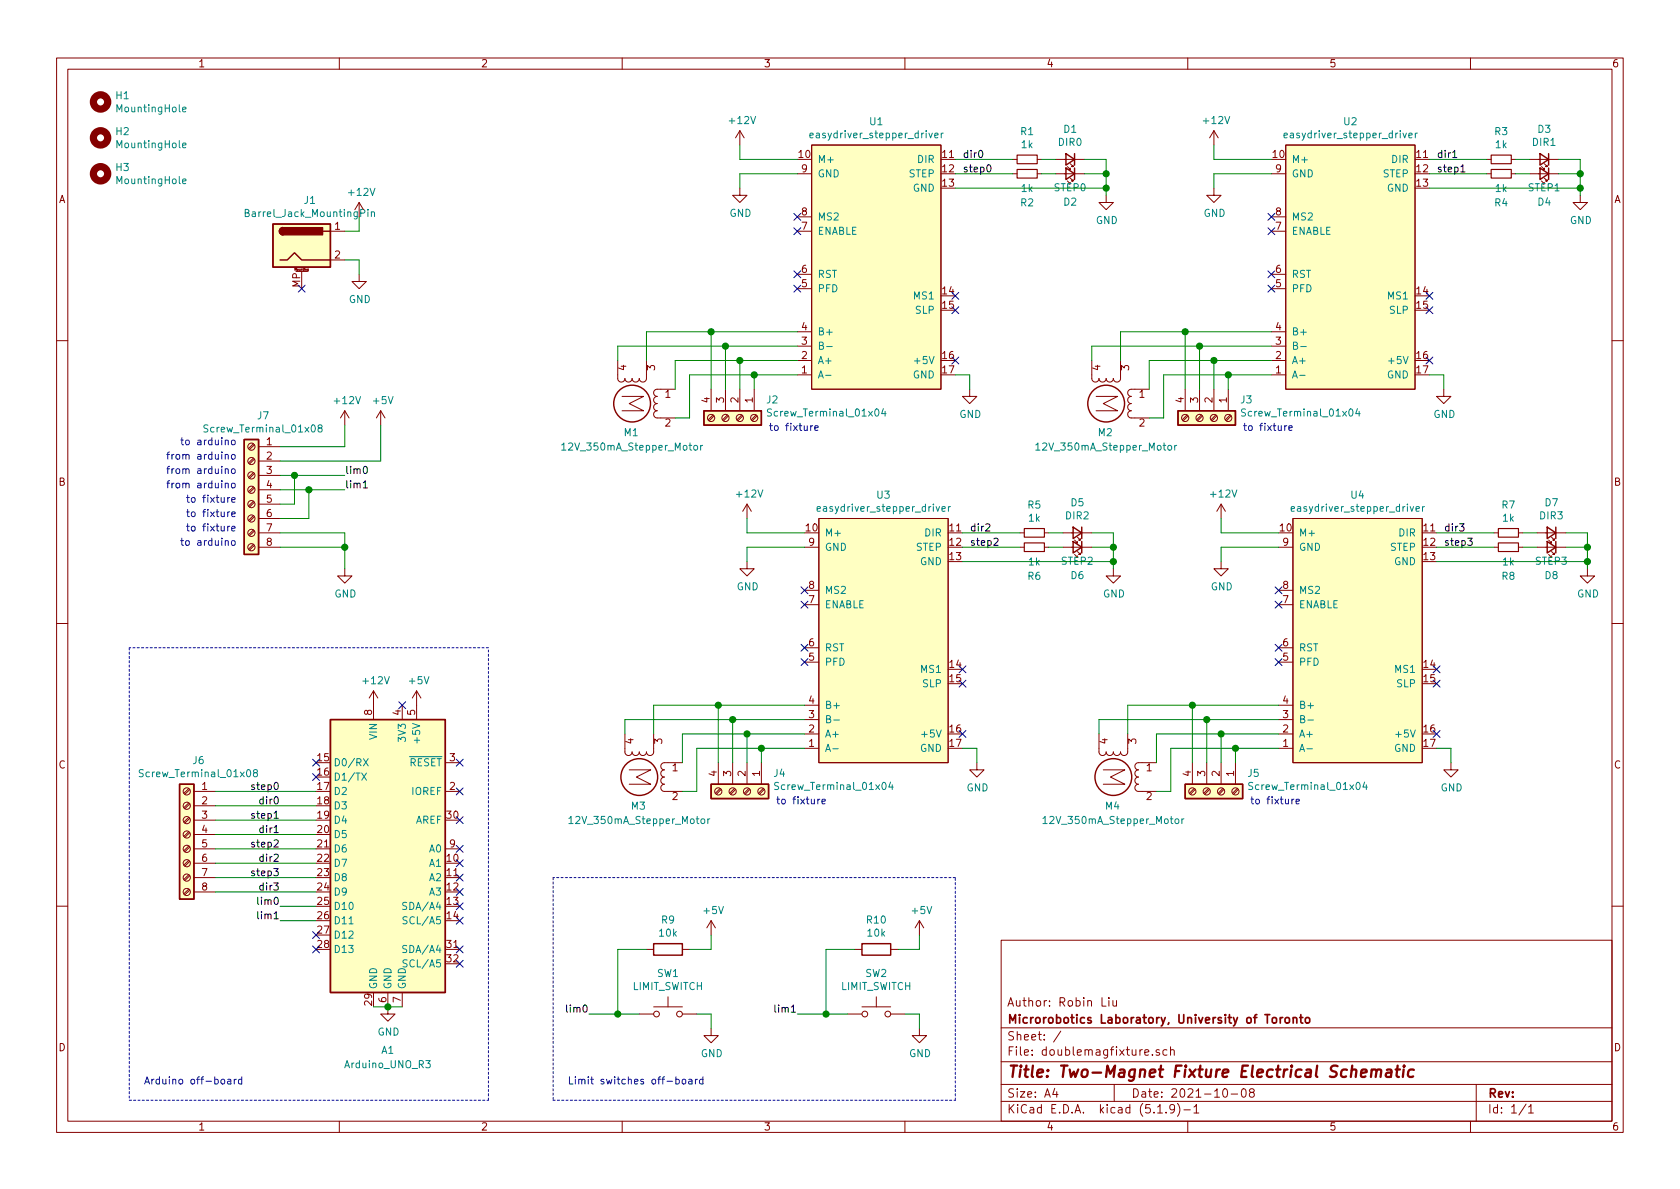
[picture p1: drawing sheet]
EESchema Schematic File Version 4
EELAYER 30 0
EELAYER END
$Descr A4 11693 8268
encoding utf-8
Sheet 1 1
Title "Two-Magnet Fixture Electrical Schematic"
Date "2021-10-08"
Rev ""
Comp "Microrobotics Laboratory, University of Toronto"
Comment1 "Author: Robin Liu"
Comment2 ""
Comment3 ""
Comment4 ""
$EndDescr
Wire Wire Line
	2400 1600 2500 1600
Wire Wire Line
	2500 1600 2500 1500
$Comp
L power:+12V #PWR07
U 1 1
P 2500 1500
F 0 "#PWR07" H 2500 1350 50  0001 C CNN
F 1 "+12V" H 2515 1673 50  0000 C CNN
F 2 "" H 2500 1500 50  0001 C CNN
F 3 "" H 2500 1500 50  0001 C CNN
	1    2500 1500
	1    0    0    -1  
$EndComp
Wire Wire Line
	2400 1800 2500 1800
Wire Wire Line
	2500 1800 2500 1900
$Comp
L power:GND #PWR08
U 1 1
P 2500 1900
F 0 "#PWR08" H 2500 1650 50  0001 C CNN
F 1 "GND" H 2505 1727 50  0000 C CNN
F 2 "" H 2500 1900 50  0001 C CNN
F 3 "" H 2500 1900 50  0001 C CNN
	1    2500 1900
	1    0    0    -1  
$EndComp
$Comp
L power:+12V #PWR017
U 1 1
P 2600 4900
F 0 "#PWR017" H 2600 4750 50  0001 C CNN
F 1 "+12V" H 2615 5073 50  0000 C CNN
F 2 "" H 2600 4900 50  0001 C CNN
F 3 "" H 2600 4900 50  0001 C CNN
	1    2600 4900
	1    0    0    -1  
$EndComp
$Comp
L power:GND #PWR023
U 1 1
P 2700 7000
F 0 "#PWR023" H 2700 6750 50  0001 C CNN
F 1 "GND" H 2705 6827 50  0000 C CNN
F 2 "" H 2700 7000 50  0001 C CNN
F 3 "" H 2700 7000 50  0001 C CNN
	1    2700 7000
	1    0    0    -1  
$EndComp
Text Label 1950 5500 2    50   ~ 0
step0
Text Label 1950 5600 2    50   ~ 0
dir0
Text Label 1950 5700 2    50   ~ 0
step1
Text Label 1950 5800 2    50   ~ 0
dir1
Text Label 1950 5900 2    50   ~ 0
step2
Text Label 1950 6000 2    50   ~ 0
dir2
Text Label 1950 6100 2    50   ~ 0
step3
Text Label 1950 6200 2    50   ~ 0
dir3
Text Label 1950 6300 2    50   ~ 0
lim0
Text Label 1950 6400 2    50   ~ 0
lim1
$Comp
L MCU_Module:Arduino_UNO_R3 A1
U 1 1
P 2700 5900
F 0 "A1" H 2700 4500 50  0000 C CNN
F 1 "Arduino_UNO_R3" H 2700 4400 50  0000 C CNN
F 2 "" H 2700 5900 50  0001 C CIN
F 3 "https://www.arduino.cc/en/Main/arduinoBoardUno" H 2700 5900 50  0001 C CNN
	1    2700 5900
	1    0    0    -1  
$EndComp
Wire Wire Line
	2600 7000 2700 7000
Connection ~ 2700 7000
$Comp
L Motor:Stepper_Motor_bipolar M1
U 1 1
P 4400 2800
F 0 "M1" V 4600 2850 50  0000 R CNN
F 1 "12V_350mA_Stepper_Motor" V 4700 3300 50  0000 R CNN
F 2 "" H 4410 2790 50  0001 C CNN
F 3 "http://www.infineon.com/dgdl/Application-Note-TLE8110EE_driving_UniPolarStepperMotor_V1.1.pdf?fileId=db3a30431be39b97011be5d0aa0a00b0" H 4410 2790 50  0001 C CNN
	1    4400 2800
	0    1    1    0   
$EndComp
Text Label 6700 1100 0    50   ~ 0
dir0
Text Label 6700 1200 0    50   ~ 0
step0
$Comp
L Device:R_Small R1
U 1 1
P 7150 1100
F 0 "R1" V 6954 1100 50  0000 C CNN
F 1 "1k" V 7045 1100 50  0000 C CNN
F 2 "Resistor_THT:R_Axial_DIN0207_L6.3mm_D2.5mm_P10.16mm_Horizontal" H 7150 1100 50  0001 C CNN
F 3 "~" H 7150 1100 50  0001 C CNN
	1    7150 1100
	0    1    1    0   
$EndComp
$Comp
L Device:LED_Small D1
U 1 1
P 7450 1100
F 0 "D1" H 7450 893 50  0000 C CNN
F 1 "DIR0" H 7450 984 50  0000 C CNN
F 2 "LED_THT:LED_D5.0mm" V 7450 1100 50  0001 C CNN
F 3 "~" V 7450 1100 50  0001 C CNN
	1    7450 1100
	-1   0    0    1   
$EndComp
Wire Wire Line
	7350 1100 7250 1100
$Comp
L power:GND #PWR05
U 1 1
P 7700 1350
F 0 "#PWR05" H 7700 1100 50  0001 C CNN
F 1 "GND" H 7705 1177 50  0000 C CNN
F 2 "" H 7700 1350 50  0001 C CNN
F 3 "" H 7700 1350 50  0001 C CNN
	1    7700 1350
	1    0    0    -1  
$EndComp
Wire Wire Line
	6650 1200 7050 1200
Wire Wire Line
	6650 1100 7050 1100
$Comp
L Device:LED_Small D2
U 1 1
P 7450 1200
F 0 "D2" H 7450 1400 50  0000 C CNN
F 1 "STEP0" H 7450 1300 50  0000 C CNN
F 2 "LED_THT:LED_D5.0mm" V 7450 1200 50  0001 C CNN
F 3 "~" V 7450 1200 50  0001 C CNN
	1    7450 1200
	-1   0    0    1   
$EndComp
Wire Wire Line
	7350 1200 7250 1200
Wire Wire Line
	7550 1100 7700 1100
Wire Wire Line
	7700 1100 7700 1200
$Comp
L Switch:SW_Push SW1
U 1 1
P 4650 7050
F 0 "SW1" H 4650 7335 50  0000 C CNN
F 1 "LIMIT_SWITCH" H 4650 7244 50  0000 C CNN
F 2 "" H 4650 7250 50  0001 C CNN
F 3 "~" H 4650 7250 50  0001 C CNN
	1    4650 7050
	1    0    0    -1  
$EndComp
$Comp
L Device:R R9
U 1 1
P 4650 6600
F 0 "R9" V 4443 6600 50  0000 C CNN
F 1 "10k" V 4534 6600 50  0000 C CNN
F 2 "Resistor_THT:R_Axial_DIN0207_L6.3mm_D2.5mm_P10.16mm_Horizontal" V 4580 6600 50  0001 C CNN
F 3 "~" H 4650 6600 50  0001 C CNN
	1    4650 6600
	0    1    1    0   
$EndComp
Text Label 4100 7050 2    50   ~ 0
lim0
Wire Wire Line
	4450 7050 4300 7050
Wire Wire Line
	4800 6600 4950 6600
Wire Wire Line
	4950 6600 4950 6500
$Comp
L power:+5V #PWR021
U 1 1
P 4950 6500
F 0 "#PWR021" H 4950 6350 50  0001 C CNN
F 1 "+5V" H 4965 6673 50  0000 C CNN
F 2 "" H 4950 6500 50  0001 C CNN
F 3 "" H 4950 6500 50  0001 C CNN
	1    4950 6500
	1    0    0    -1  
$EndComp
Wire Wire Line
	4500 6600 4300 6600
Wire Wire Line
	4300 6600 4300 7050
Connection ~ 4300 7050
Wire Wire Line
	4300 7050 4100 7050
Wire Wire Line
	4850 7050 4950 7050
Wire Wire Line
	4950 7050 4950 7150
$Comp
L power:GND #PWR024
U 1 1
P 4950 7150
F 0 "#PWR024" H 4950 6900 50  0001 C CNN
F 1 "GND" H 4955 6977 50  0000 C CNN
F 2 "" H 4950 7150 50  0001 C CNN
F 3 "" H 4950 7150 50  0001 C CNN
	1    4950 7150
	1    0    0    -1  
$EndComp
$Comp
L Switch:SW_Push SW2
U 1 1
P 6100 7050
F 0 "SW2" H 6100 7335 50  0000 C CNN
F 1 "LIMIT_SWITCH" H 6100 7244 50  0000 C CNN
F 2 "" H 6100 7250 50  0001 C CNN
F 3 "~" H 6100 7250 50  0001 C CNN
	1    6100 7050
	1    0    0    -1  
$EndComp
$Comp
L Device:R R10
U 1 1
P 6100 6600
F 0 "R10" V 5893 6600 50  0000 C CNN
F 1 "10k" V 5984 6600 50  0000 C CNN
F 2 "Resistor_THT:R_Axial_DIN0207_L6.3mm_D2.5mm_P10.16mm_Horizontal" V 6030 6600 50  0001 C CNN
F 3 "~" H 6100 6600 50  0001 C CNN
	1    6100 6600
	0    1    1    0   
$EndComp
Text Label 5550 7050 2    50   ~ 0
lim1
Wire Wire Line
	5900 7050 5750 7050
Wire Wire Line
	6250 6600 6400 6600
Wire Wire Line
	6400 6600 6400 6500
$Comp
L power:+5V #PWR022
U 1 1
P 6400 6500
F 0 "#PWR022" H 6400 6350 50  0001 C CNN
F 1 "+5V" H 6415 6673 50  0000 C CNN
F 2 "" H 6400 6500 50  0001 C CNN
F 3 "" H 6400 6500 50  0001 C CNN
	1    6400 6500
	1    0    0    -1  
$EndComp
Wire Wire Line
	5950 6600 5750 6600
Wire Wire Line
	5750 6600 5750 7050
Connection ~ 5750 7050
Wire Wire Line
	5750 7050 5550 7050
Wire Wire Line
	6300 7050 6400 7050
Wire Wire Line
	6400 7050 6400 7150
$Comp
L power:GND #PWR025
U 1 1
P 6400 7150
F 0 "#PWR025" H 6400 6900 50  0001 C CNN
F 1 "GND" H 6405 6977 50  0000 C CNN
F 2 "" H 6400 7150 50  0001 C CNN
F 3 "" H 6400 7150 50  0001 C CNN
	1    6400 7150
	1    0    0    -1  
$EndComp
NoConn ~ 2800 4900
NoConn ~ 3200 5300
NoConn ~ 3200 5500
NoConn ~ 3200 5700
NoConn ~ 3200 5900
NoConn ~ 3200 6000
NoConn ~ 3200 6100
NoConn ~ 3200 6200
NoConn ~ 3200 6300
NoConn ~ 3200 6400
NoConn ~ 3200 6600
NoConn ~ 3200 6700
NoConn ~ 2200 5400
NoConn ~ 2200 5300
NoConn ~ 2200 6500
$Comp
L doublemagfixture-rescue:easydriver_stepper_driver U1
U 1 1
P 6100 2800
F 0 "U1" H 6100 4765 50  0000 C CNN
F 1 "easydriver_stepper_driver" H 6100 4674 50  0000 C CNN
F 2 "doublemag:easydriver_V44" H 6100 2800 50  0001 C CNN
F 3 "" H 6100 2800 50  0001 C CNN
	1    6100 2800
	1    0    0    -1  
$EndComp
Wire Wire Line
	5550 2300 4950 2300
Wire Wire Line
	4500 2300 4500 2500
Wire Wire Line
	5550 2400 5050 2400
Wire Wire Line
	4300 2400 4300 2500
Wire Wire Line
	5550 2500 5150 2500
Wire Wire Line
	4700 2500 4700 2700
Wire Wire Line
	5550 2600 5250 2600
Wire Wire Line
	4800 2600 4800 2900
Wire Wire Line
	4800 2900 4700 2900
Wire Wire Line
	5550 1100 5150 1100
Wire Wire Line
	5150 1100 5150 1000
$Comp
L power:+12V #PWR01
U 1 1
P 5150 1000
F 0 "#PWR01" H 5150 850 50  0001 C CNN
F 1 "+12V" H 5165 1173 50  0000 C CNN
F 2 "" H 5150 1000 50  0001 C CNN
F 3 "" H 5150 1000 50  0001 C CNN
	1    5150 1000
	1    0    0    -1  
$EndComp
Wire Wire Line
	5550 1200 5150 1200
Wire Wire Line
	5150 1200 5150 1300
$Comp
L power:GND #PWR03
U 1 1
P 5150 1300
F 0 "#PWR03" H 5150 1050 50  0001 C CNN
F 1 "GND" H 5155 1127 50  0000 C CNN
F 2 "" H 5150 1300 50  0001 C CNN
F 3 "" H 5150 1300 50  0001 C CNN
	1    5150 1300
	1    0    0    -1  
$EndComp
Wire Wire Line
	7550 1200 7700 1200
Wire Wire Line
	7700 1200 7700 1300
Connection ~ 7700 1200
$Comp
L Device:R_Small R2
U 1 1
P 7150 1200
F 0 "R2" V 7350 1200 50  0000 C CNN
F 1 "1k" V 7250 1200 50  0000 C CNN
F 2 "Resistor_THT:R_Axial_DIN0207_L6.3mm_D2.5mm_P10.16mm_Horizontal" H 7150 1200 50  0001 C CNN
F 3 "~" H 7150 1200 50  0001 C CNN
	1    7150 1200
	0    1    1    0   
$EndComp
Wire Wire Line
	6650 1300 7700 1300
Connection ~ 7700 1300
Wire Wire Line
	7700 1300 7700 1350
Wire Wire Line
	6650 2600 6750 2600
Wire Wire Line
	6750 2600 6750 2700
$Comp
L power:GND #PWR09
U 1 1
P 6750 2700
F 0 "#PWR09" H 6750 2450 50  0001 C CNN
F 1 "GND" H 6755 2527 50  0000 C CNN
F 2 "" H 6750 2700 50  0001 C CNN
F 3 "" H 6750 2700 50  0001 C CNN
	1    6750 2700
	1    0    0    -1  
$EndComp
NoConn ~ 5550 1500
NoConn ~ 6650 2050
NoConn ~ 6650 2150
NoConn ~ 5550 1600
NoConn ~ 6650 2500
NoConn ~ 5550 1900
NoConn ~ 5550 2000
Text Label 10000 1100 0    50   ~ 0
dir1
Text Label 10000 1200 0    50   ~ 0
step1
$Comp
L Device:R_Small R3
U 1 1
P 10450 1100
F 0 "R3" V 10254 1100 50  0000 C CNN
F 1 "1k" V 10345 1100 50  0000 C CNN
F 2 "Resistor_THT:R_Axial_DIN0207_L6.3mm_D2.5mm_P10.16mm_Horizontal" H 10450 1100 50  0001 C CNN
F 3 "~" H 10450 1100 50  0001 C CNN
	1    10450 1100
	0    1    1    0   
$EndComp
$Comp
L Device:LED_Small D3
U 1 1
P 10750 1100
F 0 "D3" H 10750 893 50  0000 C CNN
F 1 "DIR1" H 10750 984 50  0000 C CNN
F 2 "LED_THT:LED_D5.0mm" V 10750 1100 50  0001 C CNN
F 3 "~" V 10750 1100 50  0001 C CNN
	1    10750 1100
	-1   0    0    1   
$EndComp
Wire Wire Line
	10650 1100 10550 1100
$Comp
L power:GND #PWR06
U 1 1
P 11000 1350
F 0 "#PWR06" H 11000 1100 50  0001 C CNN
F 1 "GND" H 11005 1177 50  0000 C CNN
F 2 "" H 11000 1350 50  0001 C CNN
F 3 "" H 11000 1350 50  0001 C CNN
	1    11000 1350
	1    0    0    -1  
$EndComp
Wire Wire Line
	9950 1200 10350 1200
Wire Wire Line
	9950 1100 10350 1100
$Comp
L Device:LED_Small D4
U 1 1
P 10750 1200
F 0 "D4" H 10750 1400 50  0000 C CNN
F 1 "STEP1" H 10750 1300 50  0000 C CNN
F 2 "LED_THT:LED_D5.0mm" V 10750 1200 50  0001 C CNN
F 3 "~" V 10750 1200 50  0001 C CNN
	1    10750 1200
	-1   0    0    1   
$EndComp
Wire Wire Line
	10650 1200 10550 1200
Wire Wire Line
	10850 1100 11000 1100
Wire Wire Line
	11000 1100 11000 1200
$Comp
L doublemagfixture-rescue:easydriver_stepper_driver U2
U 1 1
P 9400 2800
F 0 "U2" H 9400 4765 50  0000 C CNN
F 1 "easydriver_stepper_driver" H 9400 4674 50  0000 C CNN
F 2 "doublemag:easydriver_V44" H 9400 2800 50  0001 C CNN
F 3 "" H 9400 2800 50  0001 C CNN
	1    9400 2800
	1    0    0    -1  
$EndComp
Wire Wire Line
	8450 1100 8450 1000
$Comp
L power:+12V #PWR02
U 1 1
P 8450 1000
F 0 "#PWR02" H 8450 850 50  0001 C CNN
F 1 "+12V" H 8465 1173 50  0000 C CNN
F 2 "" H 8450 1000 50  0001 C CNN
F 3 "" H 8450 1000 50  0001 C CNN
	1    8450 1000
	1    0    0    -1  
$EndComp
Wire Wire Line
	8850 1200 8450 1200
Wire Wire Line
	8450 1200 8450 1300
$Comp
L power:GND #PWR04
U 1 1
P 8450 1300
F 0 "#PWR04" H 8450 1050 50  0001 C CNN
F 1 "GND" H 8455 1127 50  0000 C CNN
F 2 "" H 8450 1300 50  0001 C CNN
F 3 "" H 8450 1300 50  0001 C CNN
	1    8450 1300
	1    0    0    -1  
$EndComp
Wire Wire Line
	10850 1200 11000 1200
Wire Wire Line
	11000 1200 11000 1300
Connection ~ 11000 1200
$Comp
L Device:R_Small R4
U 1 1
P 10450 1200
F 0 "R4" V 10650 1200 50  0000 C CNN
F 1 "1k" V 10550 1200 50  0000 C CNN
F 2 "Resistor_THT:R_Axial_DIN0207_L6.3mm_D2.5mm_P10.16mm_Horizontal" H 10450 1200 50  0001 C CNN
F 3 "~" H 10450 1200 50  0001 C CNN
	1    10450 1200
	0    1    1    0   
$EndComp
Wire Wire Line
	9950 1300 11000 1300
Connection ~ 11000 1300
Wire Wire Line
	11000 1300 11000 1350
Wire Wire Line
	9950 2600 10050 2600
Wire Wire Line
	10050 2600 10050 2700
$Comp
L power:GND #PWR010
U 1 1
P 10050 2700
F 0 "#PWR010" H 10050 2450 50  0001 C CNN
F 1 "GND" H 10055 2527 50  0000 C CNN
F 2 "" H 10050 2700 50  0001 C CNN
F 3 "" H 10050 2700 50  0001 C CNN
	1    10050 2700
	1    0    0    -1  
$EndComp
NoConn ~ 8850 1500
NoConn ~ 9950 2050
NoConn ~ 9950 2150
NoConn ~ 8850 1600
NoConn ~ 9950 2500
NoConn ~ 8850 1900
NoConn ~ 8850 2000
Text Label 6750 3700 0    50   ~ 0
dir2
Text Label 6750 3800 0    50   ~ 0
step2
$Comp
L Device:R_Small R5
U 1 1
P 7200 3700
F 0 "R5" V 7004 3700 50  0000 C CNN
F 1 "1k" V 7095 3700 50  0000 C CNN
F 2 "Resistor_THT:R_Axial_DIN0207_L6.3mm_D2.5mm_P10.16mm_Horizontal" H 7200 3700 50  0001 C CNN
F 3 "~" H 7200 3700 50  0001 C CNN
	1    7200 3700
	0    1    1    0   
$EndComp
$Comp
L Device:LED_Small D5
U 1 1
P 7500 3700
F 0 "D5" H 7500 3493 50  0000 C CNN
F 1 "DIR2" H 7500 3584 50  0000 C CNN
F 2 "LED_THT:LED_D5.0mm" V 7500 3700 50  0001 C CNN
F 3 "~" V 7500 3700 50  0001 C CNN
	1    7500 3700
	-1   0    0    1   
$EndComp
Wire Wire Line
	7400 3700 7300 3700
$Comp
L power:GND #PWR015
U 1 1
P 7750 3950
F 0 "#PWR015" H 7750 3700 50  0001 C CNN
F 1 "GND" H 7755 3777 50  0000 C CNN
F 2 "" H 7750 3950 50  0001 C CNN
F 3 "" H 7750 3950 50  0001 C CNN
	1    7750 3950
	1    0    0    -1  
$EndComp
Wire Wire Line
	6700 3800 7100 3800
Wire Wire Line
	6700 3700 7100 3700
$Comp
L Device:LED_Small D6
U 1 1
P 7500 3800
F 0 "D6" H 7500 4000 50  0000 C CNN
F 1 "STEP2" H 7500 3900 50  0000 C CNN
F 2 "LED_THT:LED_D5.0mm" V 7500 3800 50  0001 C CNN
F 3 "~" V 7500 3800 50  0001 C CNN
	1    7500 3800
	-1   0    0    1   
$EndComp
Wire Wire Line
	7400 3800 7300 3800
Wire Wire Line
	7600 3700 7750 3700
Wire Wire Line
	7750 3700 7750 3800
$Comp
L doublemagfixture-rescue:easydriver_stepper_driver U3
U 1 1
P 6150 5400
F 0 "U3" H 6150 7365 50  0000 C CNN
F 1 "easydriver_stepper_driver" H 6150 7274 50  0000 C CNN
F 2 "doublemag:easydriver_V44" H 6150 5400 50  0001 C CNN
F 3 "" H 6150 5400 50  0001 C CNN
	1    6150 5400
	1    0    0    -1  
$EndComp
Wire Wire Line
	5600 3700 5200 3700
Wire Wire Line
	5200 3700 5200 3600
$Comp
L power:+12V #PWR011
U 1 1
P 5200 3600
F 0 "#PWR011" H 5200 3450 50  0001 C CNN
F 1 "+12V" H 5215 3773 50  0000 C CNN
F 2 "" H 5200 3600 50  0001 C CNN
F 3 "" H 5200 3600 50  0001 C CNN
	1    5200 3600
	1    0    0    -1  
$EndComp
Wire Wire Line
	5600 3800 5200 3800
Wire Wire Line
	5200 3800 5200 3900
$Comp
L power:GND #PWR013
U 1 1
P 5200 3900
F 0 "#PWR013" H 5200 3650 50  0001 C CNN
F 1 "GND" H 5205 3727 50  0000 C CNN
F 2 "" H 5200 3900 50  0001 C CNN
F 3 "" H 5200 3900 50  0001 C CNN
	1    5200 3900
	1    0    0    -1  
$EndComp
Wire Wire Line
	7600 3800 7750 3800
Wire Wire Line
	7750 3800 7750 3900
Connection ~ 7750 3800
$Comp
L Device:R_Small R6
U 1 1
P 7200 3800
F 0 "R6" V 7400 3800 50  0000 C CNN
F 1 "1k" V 7300 3800 50  0000 C CNN
F 2 "Resistor_THT:R_Axial_DIN0207_L6.3mm_D2.5mm_P10.16mm_Horizontal" H 7200 3800 50  0001 C CNN
F 3 "~" H 7200 3800 50  0001 C CNN
	1    7200 3800
	0    1    1    0   
$EndComp
Wire Wire Line
	6700 3900 7750 3900
Connection ~ 7750 3900
Wire Wire Line
	7750 3900 7750 3950
Wire Wire Line
	6700 5200 6800 5200
Wire Wire Line
	6800 5200 6800 5300
$Comp
L power:GND #PWR019
U 1 1
P 6800 5300
F 0 "#PWR019" H 6800 5050 50  0001 C CNN
F 1 "GND" H 6805 5127 50  0000 C CNN
F 2 "" H 6800 5300 50  0001 C CNN
F 3 "" H 6800 5300 50  0001 C CNN
	1    6800 5300
	1    0    0    -1  
$EndComp
NoConn ~ 5600 4100
NoConn ~ 6700 4650
NoConn ~ 6700 4750
NoConn ~ 5600 4200
NoConn ~ 5600 4500
NoConn ~ 5600 4600
Text Label 10050 3700 0    50   ~ 0
dir3
Text Label 10050 3800 0    50   ~ 0
step3
$Comp
L Device:R_Small R7
U 1 1
P 10500 3700
F 0 "R7" V 10304 3700 50  0000 C CNN
F 1 "1k" V 10395 3700 50  0000 C CNN
F 2 "Resistor_THT:R_Axial_DIN0207_L6.3mm_D2.5mm_P10.16mm_Horizontal" H 10500 3700 50  0001 C CNN
F 3 "~" H 10500 3700 50  0001 C CNN
	1    10500 3700
	0    1    1    0   
$EndComp
$Comp
L Device:LED_Small D7
U 1 1
P 10800 3700
F 0 "D7" H 10800 3493 50  0000 C CNN
F 1 "DIR3" H 10800 3584 50  0000 C CNN
F 2 "LED_THT:LED_D5.0mm" V 10800 3700 50  0001 C CNN
F 3 "~" V 10800 3700 50  0001 C CNN
	1    10800 3700
	-1   0    0    1   
$EndComp
Wire Wire Line
	10700 3700 10600 3700
$Comp
L power:GND #PWR016
U 1 1
P 11050 3950
F 0 "#PWR016" H 11050 3700 50  0001 C CNN
F 1 "GND" H 11055 3777 50  0000 C CNN
F 2 "" H 11050 3950 50  0001 C CNN
F 3 "" H 11050 3950 50  0001 C CNN
	1    11050 3950
	1    0    0    -1  
$EndComp
Wire Wire Line
	10000 3800 10400 3800
Wire Wire Line
	10000 3700 10400 3700
$Comp
L Device:LED_Small D8
U 1 1
P 10800 3800
F 0 "D8" H 10800 4000 50  0000 C CNN
F 1 "STEP3" H 10800 3900 50  0000 C CNN
F 2 "LED_THT:LED_D5.0mm" V 10800 3800 50  0001 C CNN
F 3 "~" V 10800 3800 50  0001 C CNN
	1    10800 3800
	-1   0    0    1   
$EndComp
Wire Wire Line
	10700 3800 10600 3800
Wire Wire Line
	10900 3700 11050 3700
Wire Wire Line
	11050 3700 11050 3800
$Comp
L doublemagfixture-rescue:easydriver_stepper_driver U4
U 1 1
P 9450 5400
F 0 "U4" H 9450 7365 50  0000 C CNN
F 1 "easydriver_stepper_driver" H 9450 7274 50  0000 C CNN
F 2 "doublemag:easydriver_V44" H 9450 5400 50  0001 C CNN
F 3 "" H 9450 5400 50  0001 C CNN
	1    9450 5400
	1    0    0    -1  
$EndComp
Wire Wire Line
	8900 3700 8500 3700
Wire Wire Line
	8500 3700 8500 3600
$Comp
L power:+12V #PWR012
U 1 1
P 8500 3600
F 0 "#PWR012" H 8500 3450 50  0001 C CNN
F 1 "+12V" H 8515 3773 50  0000 C CNN
F 2 "" H 8500 3600 50  0001 C CNN
F 3 "" H 8500 3600 50  0001 C CNN
	1    8500 3600
	1    0    0    -1  
$EndComp
Wire Wire Line
	8900 3800 8500 3800
Wire Wire Line
	8500 3800 8500 3900
$Comp
L power:GND #PWR014
U 1 1
P 8500 3900
F 0 "#PWR014" H 8500 3650 50  0001 C CNN
F 1 "GND" H 8505 3727 50  0000 C CNN
F 2 "" H 8500 3900 50  0001 C CNN
F 3 "" H 8500 3900 50  0001 C CNN
	1    8500 3900
	1    0    0    -1  
$EndComp
Wire Wire Line
	10900 3800 11050 3800
Wire Wire Line
	11050 3800 11050 3900
Connection ~ 11050 3800
$Comp
L Device:R_Small R8
U 1 1
P 10500 3800
F 0 "R8" V 10700 3800 50  0000 C CNN
F 1 "1k" V 10600 3800 50  0000 C CNN
F 2 "Resistor_THT:R_Axial_DIN0207_L6.3mm_D2.5mm_P10.16mm_Horizontal" H 10500 3800 50  0001 C CNN
F 3 "~" H 10500 3800 50  0001 C CNN
	1    10500 3800
	0    1    1    0   
$EndComp
Wire Wire Line
	10000 3900 11050 3900
Connection ~ 11050 3900
Wire Wire Line
	11050 3900 11050 3950
Wire Wire Line
	10000 5200 10100 5200
Wire Wire Line
	10100 5200 10100 5300
$Comp
L power:GND #PWR020
U 1 1
P 10100 5300
F 0 "#PWR020" H 10100 5050 50  0001 C CNN
F 1 "GND" H 10105 5127 50  0000 C CNN
F 2 "" H 10100 5300 50  0001 C CNN
F 3 "" H 10100 5300 50  0001 C CNN
	1    10100 5300
	1    0    0    -1  
$EndComp
NoConn ~ 8900 4100
NoConn ~ 10000 4650
NoConn ~ 10000 4750
NoConn ~ 8900 4200
NoConn ~ 10000 5100
NoConn ~ 8900 4500
NoConn ~ 8900 4600
NoConn ~ 2200 6600
$Comp
L Connector:Barrel_Jack_MountingPin J1
U 1 1
P 2100 1700
F 0 "J1" H 2157 2017 50  0000 C CNN
F 1 "Barrel_Jack_MountingPin" H 2157 1926 50  0000 C CNN
F 2 "Connector_BarrelJack:BarrelJack_Horizontal" H 2150 1660 50  0001 C CNN
F 3 "~" H 2150 1660 50  0001 C CNN
	1    2100 1700
	1    0    0    -1  
$EndComp
NoConn ~ 2100 2000
NoConn ~ 6700 5100
$Comp
L power:+5V #PWR018
U 1 1
P 2900 4900
F 0 "#PWR018" H 2900 4750 50  0001 C CNN
F 1 "+5V" H 2915 5073 50  0000 C CNN
F 2 "" H 2900 4900 50  0001 C CNN
F 3 "" H 2900 4900 50  0001 C CNN
	1    2900 4900
	1    0    0    -1  
$EndComp
Wire Wire Line
	5250 2700 5250 2600
Connection ~ 5250 2600
Wire Wire Line
	5250 2600 4800 2600
Wire Wire Line
	5150 2700 5150 2500
Connection ~ 5150 2500
Wire Wire Line
	5150 2500 4700 2500
Wire Wire Line
	5050 2700 5050 2400
Connection ~ 5050 2400
Wire Wire Line
	5050 2400 4300 2400
Wire Wire Line
	4950 2700 4950 2300
Connection ~ 4950 2300
Wire Wire Line
	4950 2300 4500 2300
$Comp
L Motor:Stepper_Motor_bipolar M3
U 1 1
P 4450 5400
F 0 "M3" V 4650 5450 50  0000 R CNN
F 1 "12V_350mA_Stepper_Motor" V 4750 5900 50  0000 R CNN
F 2 "" H 4460 5390 50  0001 C CNN
F 3 "http://www.infineon.com/dgdl/Application-Note-TLE8110EE_driving_UniPolarStepperMotor_V1.1.pdf?fileId=db3a30431be39b97011be5d0aa0a00b0" H 4460 5390 50  0001 C CNN
	1    4450 5400
	0    1    1    0   
$EndComp
Wire Wire Line
	5600 4900 5000 4900
Wire Wire Line
	4550 4900 4550 5100
Wire Wire Line
	5600 5000 5100 5000
Wire Wire Line
	4350 5000 4350 5100
Wire Wire Line
	5600 5100 5200 5100
Wire Wire Line
	4750 5100 4750 5300
Wire Wire Line
	5600 5200 5300 5200
Wire Wire Line
	4850 5200 4850 5500
Wire Wire Line
	4850 5500 4750 5500
$Comp
L Connector:Screw_Terminal_01x04 J4
U 1 1
P 5200 5500
F 0 "J4" V 5072 5680 50  0000 L CNN
F 1 "Screw_Terminal_01x04" V 5163 5680 50  0000 L CNN
F 2 "doublemag:CONN_1x4_3.81mm" H 5200 5500 50  0001 C CNN
F 3 "~" H 5200 5500 50  0001 C CNN
	1    5200 5500
	0    1    1    0   
$EndComp
Wire Wire Line
	5300 5300 5300 5200
Connection ~ 5300 5200
Wire Wire Line
	5300 5200 4850 5200
Wire Wire Line
	5200 5300 5200 5100
Connection ~ 5200 5100
Wire Wire Line
	5200 5100 4750 5100
Wire Wire Line
	5100 5300 5100 5000
Connection ~ 5100 5000
Wire Wire Line
	5100 5000 4350 5000
Wire Wire Line
	5000 5300 5000 4900
Connection ~ 5000 4900
Wire Wire Line
	5000 4900 4550 4900
$Comp
L Motor:Stepper_Motor_bipolar M4
U 1 1
P 7750 5400
F 0 "M4" V 7950 5450 50  0000 R CNN
F 1 "12V_350mA_Stepper_Motor" V 8050 5900 50  0000 R CNN
F 2 "" H 7760 5390 50  0001 C CNN
F 3 "http://www.infineon.com/dgdl/Application-Note-TLE8110EE_driving_UniPolarStepperMotor_V1.1.pdf?fileId=db3a30431be39b97011be5d0aa0a00b0" H 7760 5390 50  0001 C CNN
	1    7750 5400
	0    1    1    0   
$EndComp
Wire Wire Line
	8900 4900 8300 4900
Wire Wire Line
	7850 4900 7850 5100
Wire Wire Line
	8900 5000 8400 5000
Wire Wire Line
	7650 5000 7650 5100
Wire Wire Line
	8900 5100 8500 5100
Wire Wire Line
	8050 5100 8050 5300
Wire Wire Line
	8900 5200 8600 5200
Wire Wire Line
	8150 5200 8150 5500
Wire Wire Line
	8150 5500 8050 5500
$Comp
L Connector:Screw_Terminal_01x04 J5
U 1 1
P 8500 5500
F 0 "J5" V 8372 5680 50  0000 L CNN
F 1 "Screw_Terminal_01x04" V 8463 5680 50  0000 L CNN
F 2 "doublemag:CONN_1x4_3.81mm" H 8500 5500 50  0001 C CNN
F 3 "~" H 8500 5500 50  0001 C CNN
	1    8500 5500
	0    1    1    0   
$EndComp
Wire Wire Line
	8600 5300 8600 5200
Connection ~ 8600 5200
Wire Wire Line
	8600 5200 8150 5200
Wire Wire Line
	8500 5300 8500 5100
Connection ~ 8500 5100
Wire Wire Line
	8500 5100 8050 5100
Wire Wire Line
	8400 5300 8400 5000
Connection ~ 8400 5000
Wire Wire Line
	8400 5000 7650 5000
Wire Wire Line
	8300 5300 8300 4900
Connection ~ 8300 4900
Wire Wire Line
	8300 4900 7850 4900
$Comp
L Motor:Stepper_Motor_bipolar M2
U 1 1
P 7700 2800
F 0 "M2" V 7900 2850 50  0000 R CNN
F 1 "12V_350mA_Stepper_Motor" V 8000 3300 50  0000 R CNN
F 2 "" H 7710 2790 50  0001 C CNN
F 3 "http://www.infineon.com/dgdl/Application-Note-TLE8110EE_driving_UniPolarStepperMotor_V1.1.pdf?fileId=db3a30431be39b97011be5d0aa0a00b0" H 7710 2790 50  0001 C CNN
	1    7700 2800
	0    1    1    0   
$EndComp
Wire Wire Line
	8850 2300 8250 2300
Wire Wire Line
	7800 2300 7800 2500
Wire Wire Line
	8850 2400 8350 2400
Wire Wire Line
	7600 2400 7600 2500
Wire Wire Line
	8850 2500 8450 2500
Wire Wire Line
	8000 2500 8000 2700
Wire Wire Line
	8850 2600 8550 2600
Wire Wire Line
	8100 2600 8100 2900
Wire Wire Line
	8100 2900 8000 2900
$Comp
L Connector:Screw_Terminal_01x04 J3
U 1 1
P 8450 2900
F 0 "J3" V 8322 3080 50  0000 L CNN
F 1 "Screw_Terminal_01x04" V 8413 3080 50  0000 L CNN
F 2 "doublemag:CONN_1x4_3.81mm" H 8450 2900 50  0001 C CNN
F 3 "~" H 8450 2900 50  0001 C CNN
	1    8450 2900
	0    1    1    0   
$EndComp
Wire Wire Line
	8550 2700 8550 2600
Connection ~ 8550 2600
Wire Wire Line
	8550 2600 8100 2600
Wire Wire Line
	8450 2700 8450 2500
Connection ~ 8450 2500
Wire Wire Line
	8450 2500 8000 2500
Wire Wire Line
	8350 2700 8350 2400
Connection ~ 8350 2400
Wire Wire Line
	8350 2400 7600 2400
Wire Wire Line
	8250 2700 8250 2300
Connection ~ 8250 2300
Wire Wire Line
	8250 2300 7800 2300
Wire Wire Line
	1500 5500 2200 5500
Wire Wire Line
	1500 6200 2200 6200
Wire Wire Line
	1950 6300 2200 6300
Wire Wire Line
	1950 6400 2200 6400
$Comp
L Connector:Screw_Terminal_01x08 J6
U 1 1
P 1300 5800
F 0 "J6" H 1218 6317 50  0000 C CNN
F 1 "Screw_Terminal_01x08" H 1218 6226 50  0000 C CNN
F 2 "doublemag:CONN_1x8_3.81mm" H 1300 5800 50  0001 C CNN
F 3 "~" H 1300 5800 50  0001 C CNN
	1    1300 5800
	-1   0    0    -1  
$EndComp
Wire Wire Line
	1500 5600 2200 5600
Wire Wire Line
	1500 5700 2200 5700
Wire Wire Line
	1500 5800 2200 5800
Wire Wire Line
	1500 5900 2200 5900
Wire Wire Line
	1500 6000 2200 6000
Wire Wire Line
	1500 6100 2200 6100
$Comp
L Connector:Screw_Terminal_01x08 J7
U 1 1
P 1750 3400
F 0 "J7" H 1668 3917 50  0000 C CNN
F 1 "Screw_Terminal_01x08" H 1668 3826 50  0000 C CNN
F 2 "doublemag:CONN_1x8_3.81mm" H 1750 3400 50  0001 C CNN
F 3 "~" H 1750 3400 50  0001 C CNN
	1    1750 3400
	-1   0    0    -1  
$EndComp
Wire Wire Line
	1950 3100 2400 3100
Wire Wire Line
	2400 3100 2400 2950
$Comp
L power:+12V #PWR0101
U 1 1
P 2400 2950
F 0 "#PWR0101" H 2400 2800 50  0001 C CNN
F 1 "+12V" H 2415 3123 50  0000 C CNN
F 2 "" H 2400 2950 50  0001 C CNN
F 3 "" H 2400 2950 50  0001 C CNN
	1    2400 2950
	1    0    0    -1  
$EndComp
Wire Wire Line
	1950 3800 2400 3800
Wire Wire Line
	2400 3800 2400 3950
$Comp
L power:GND #PWR0102
U 1 1
P 2400 3950
F 0 "#PWR0102" H 2400 3700 50  0001 C CNN
F 1 "GND" H 2405 3777 50  0000 C CNN
F 2 "" H 2400 3950 50  0001 C CNN
F 3 "" H 2400 3950 50  0001 C CNN
	1    2400 3950
	1    0    0    -1  
$EndComp
Wire Wire Line
	1950 3200 2650 3200
$Comp
L power:+5V #PWR0103
U 1 1
P 2650 2950
F 0 "#PWR0103" H 2650 2800 50  0001 C CNN
F 1 "+5V" H 2665 3123 50  0000 C CNN
F 2 "" H 2650 2950 50  0001 C CNN
F 3 "" H 2650 2950 50  0001 C CNN
	1    2650 2950
	1    0    0    -1  
$EndComp
Wire Wire Line
	2650 2950 2650 3200
Text Label 2400 3300 0    50   ~ 0
lim0
Text Label 2400 3400 0    50   ~ 0
lim1
Wire Wire Line
	1950 3300 2050 3300
Wire Wire Line
	2400 3400 2150 3400
Wire Wire Line
	2050 3300 2050 3500
Wire Wire Line
	2050 3500 1950 3500
Connection ~ 2050 3300
Wire Wire Line
	2050 3300 2400 3300
Wire Wire Line
	2150 3400 2150 3600
Wire Wire Line
	2150 3600 1950 3600
Connection ~ 2150 3400
Wire Wire Line
	2150 3400 1950 3400
Text Notes 1650 3300 2    50   ~ 0
from arduino
Text Notes 1650 3400 2    50   ~ 0
from arduino
Text Notes 1650 3500 2    50   ~ 0
to fixture
Text Notes 1650 3600 2    50   ~ 0
to fixture
Text Notes 5350 3000 0    50   ~ 0
to fixture
Text Notes 5400 5600 0    50   ~ 0
to fixture
Text Notes 8700 5600 0    50   ~ 0
to fixture
Text Notes 8650 3000 0    50   ~ 0
to fixture
$Comp
L Mechanical:MountingHole H1
U 1 1
P 700 700
F 0 "H1" H 800 746 50  0000 L CNN
F 1 "MountingHole" H 800 655 50  0000 L CNN
F 2 "MountingHole:MountingHole_3.2mm_M3_Pad" H 700 700 50  0001 C CNN
F 3 "~" H 700 700 50  0001 C CNN
	1    700  700 
	1    0    0    -1  
$EndComp
$Comp
L Mechanical:MountingHole H2
U 1 1
P 700 950
F 0 "H2" H 800 996 50  0000 L CNN
F 1 "MountingHole" H 800 905 50  0000 L CNN
F 2 "MountingHole:MountingHole_3.2mm_M3_Pad" H 700 950 50  0001 C CNN
F 3 "~" H 700 950 50  0001 C CNN
	1    700  950 
	1    0    0    -1  
$EndComp
$Comp
L Mechanical:MountingHole H3
U 1 1
P 700 1200
F 0 "H3" H 800 1246 50  0000 L CNN
F 1 "MountingHole" H 800 1155 50  0000 L CNN
F 2 "MountingHole:MountingHole_3.2mm_M3_Pad" H 700 1200 50  0001 C CNN
F 3 "~" H 700 1200 50  0001 C CNN
	1    700  1200
	1    0    0    -1  
$EndComp
Wire Wire Line
	8850 1100 8450 1100
Wire Wire Line
	2800 7000 2700 7000
$Comp
L Connector:Screw_Terminal_01x04 J2
U 1 1
P 5150 2900
F 0 "J2" V 5022 3080 50  0000 L CNN
F 1 "Screw_Terminal_01x04" V 5113 3080 50  0000 L CNN
F 2 "doublemag:CONN_1x4_3.81mm" H 5150 2900 50  0001 C CNN
F 3 "~" H 5150 2900 50  0001 C CNN
	1    5150 2900
	0    1    1    0   
$EndComp
Text Notes 3950 7550 0    50   ~ 0
Limit switches off-board
Wire Notes Line
	3850 7650 6650 7650
Wire Notes Line
	6650 7650 6650 6100
Wire Notes Line
	6650 6100 3850 6100
Wire Notes Line
	3850 6100 3850 7650
Text Notes 1000 7550 0    50   ~ 0
Arduino off-board
Wire Notes Line
	3400 7650 3400 4500
Wire Notes Line
	3400 4500 900  4500
Wire Notes Line
	900  4500 900  7650
Wire Notes Line
	900  7650 3400 7650
Wire Wire Line
	1950 3700 2400 3700
Wire Wire Line
	2400 3700 2400 3800
Connection ~ 2400 3800
Text Notes 1650 3700 2    50   ~ 0
to fixture
Text Notes 1650 3100 2    50   ~ 0
to arduino
Text Notes 1650 3200 2    50   ~ 0
from arduino
Text Notes 1650 3800 2    50   ~ 0
to arduino
$EndSCHEMATC
